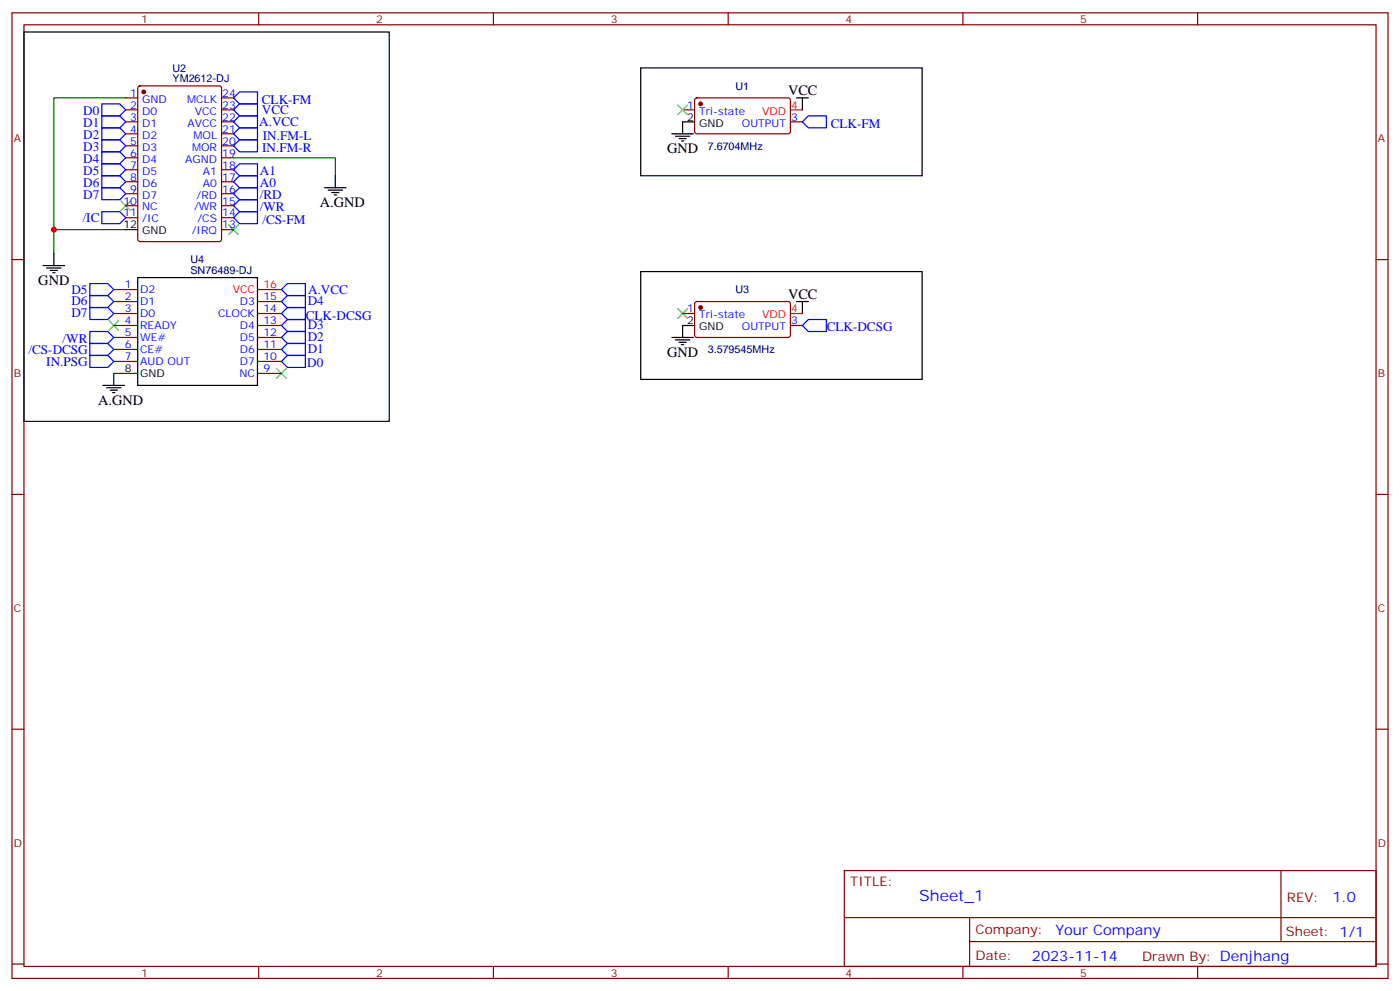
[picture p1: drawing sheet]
<svg xmlns="http://www.w3.org/2000/svg" width="412mm" height="292mm" viewBox="0 0 412 292" stroke-linecap="round" stroke-linejoin="round" font-family="sans-serif">
<g fill="none" stroke="#870000" stroke-width=".35">
<path d="M3.5 3.8h405.4v284.3h-405.4zM7.1 7.3h398.2v277.3h-398.2zM76.2 3.8v3.5M145.3 3.8v3.5M214.5 3.8v3.5M283.6 3.8v3.5M352.8 3.8v3.5M37 35.9h3.6M37 32.3h3.6M37 28.8h3.6M37 39.4h3.6M40.8 25.5l.5-.2h23.3l.6 .4 .1 44.7-.5 .7-23.5 .1-.7-.5v-44.7z"/>
<path d="M65.3 35.9h3.5M65.3 32.3h3.5M65.3 28.8h3.5M65.3 39.4h3.5M201.1 32.3h3.5M204.8 29l.5-.2 27.1 .1 .4 .6v9.5l-.7 .4-27.1-.1-.4-.6v-9.2zM232.8 35.9h3.6M37 42.9h3.6M37 46.5h3.6M37 50h3.6M37 53.5h3.6M37 57h3.6"/>
<path d="M65.3 42.9h3.5M65.3 46.5h3.5M65.3 50h3.5M65.3 53.5h3.5M65.3 57h3.5M3.5 76.4h3.6M37 60.6h3.6M37 64.1h3.6M65.3 60.6h3.5M65.3 64.1h3.5M65.3 67.6h3.5M405.3 76.4h3.6"/>
<path d="M33.5 95.8h7.1M33.5 92.3h7.1M33.5 85.3h7.1M33.5 88.8h7.1M33.5 99.4h7.1M75.8 95.8h7.1M75.8 92.3h7.1M75.8 85.3h7.1M75.8 88.8h7.1M75.8 99.4h7.1M201.1 92.3h3.5M204.8 89l.5-.2h27.1l.4 .7v9.4l-.7 .5-27.1-.1-.4-.6v-9.2z"/>
<path d="M232.8 95.8h3.6M33.5 102.9h7.1M33.5 106.4h7.1M33.5 110h7.1M75.8 102.9h7.1M75.8 106.4h7.1M75.8 110h7.1M3.5 145.6h3.6M405.3 145.6h3.6M3.5 214.7h3.6M405.3 214.7h3.6M248.7 256.4h156.6v28.2h-156.6z"/>
<path d="M377.3 256.4v20.9M248.7 270.2h156.5M285.6 277.3h119.6M285.6 270.2v14.1M3.5 283.9h3.6M76.2 284.6v3.5M145.3 284.6v3.5M214.5 284.6v3.5M283.6 284.6v3.5M352.8 284.6v3.5M405.3 283.9h3.6"/>
</g>
<path d="M199.7 30.9l2.8 2.9M202.5 30.9l-2.8 2.9M35.6 59.2l2.9 2.8M38.5 59.2l-2.9 2.8M67.4 66.2l2.8 2.8M70.2 66.2l-2.8 2.8M32.1 94.4l2.8 2.9M34.9 94.4l-2.8 2.9M199.7 90.9l2.8 2.8M202.5 90.9l-2.8 2.8M81.5 108.5l2.8 2.9M84.3 108.5l-2.8 2.9" fill="none" stroke="#3c3" stroke-width=".35"/>
<g fill="none" stroke="#00f" stroke-width=".35">
<path d="M30 30.6h5.3l1.7 1.7-1.7 1.8h-5.3zM30 34.1h5.3l1.7 1.8-1.7 1.7h-5.3zM30 37.6h5.3l1.7 1.8-1.7 1.8h-5.3zM68.8 28.8l1.8-1.7h5.2v3.5h-5.2zM68.8 35.9l1.8-1.8h5.2v3.5h-5.2zM70.6 30.6h5.2v3.5h-5.2l-1.8-1.8zM70.6 37.6h5.2v3.6h-5.2l-1.8-1.8zM238.1 34.1h5.3v3.5h-5.3l-1.7-1.7zM30 41.2h5.3l1.7 1.7-1.7 1.8h-5.3zM30 44.7h5.3l1.7 1.8-1.7 1.7h-5.3zM30 48.2h5.3l1.7 1.8-1.7 1.8h-5.3zM30 51.8h5.3l1.7 1.7-1.7 1.8h-5.3z"/>
<path d="M30 55.3h5.3l1.7 1.7-1.7 1.8h-5.3zM68.8 50l1.8-1.8h5.2v3.6h-5.2zM68.8 53.5l1.8-1.7h5.2v3.5h-5.2zM68.8 57l1.8-1.7h5.2v3.5h-5.2zM70.6 41.2h5.2v3.5h-5.2l-1.8-1.8zM30 62.3h5.3l1.7 1.8-1.7 1.8h-5.3zM68.8 60.6l1.8-1.8h5.2v3.5h-5.2zM70.6 62.3h5.2v3.6h-5.2l-1.8-1.8zM26.5 83.5h5.2l1.8 1.8-1.8 1.7h-5.2zM26.5 87h5.2l1.8 1.8-1.8 1.8h-5.2zM26.5 90.6h5.2l1.8 1.7-1.8 1.8h-5.2zM26.5 97.6h5.2l1.8 1.8-1.8 1.7h-5.2z"/>
<path d="M82.9 85.3l1.8-1.8h5.3v3.5h-5.3zM84.7 90.6h5.3v3.5h-5.3l-1.8-1.8zM84.7 97.6h5.3v3.5h-5.3l-1.8-1.7zM84.7 94.1h5.3v3.5h-5.3l-1.8-1.8zM84.7 87h5.3v3.6h-5.3l-1.8-1.8zM238.1 94.1h5.3v3.5h-5.3l-1.7-1.8zM26.5 104.7h5.2l1.8 1.7-1.8 1.8h-5.2zM26.5 101.1h5.2l1.8 1.8-1.8 1.8h-5.2zM84.7 104.7h5.3v3.5h-5.3l-1.8-1.8zM84.7 101.1h5.3v3.6h-5.3l-1.8-1.8z"/>
</g>
<path d="M37 28.8h-21.1v45.9M68.8 46.5h30v5.3M15.9 67.6h21.1" fill="none" stroke="#008700" stroke-width=".35"/>
<g fill="none" stroke="#000" stroke-width=".35">
<path d="M7.1 9.4h107.6v114.7h-107.6zM188.7 20h82.9v31.8h-82.9zM197.9 39.4h6.4M204.6 35.9h-3.5v3.5M234.6 28.8h3.5M236.4 28.8v3.5M95.6 55.3h6.4M96.7 56h4.2M97.7 56.7h2.1M98.4 57.4h.7M98.8 51.8v3.5M199 40.1h4.2"/>
<path d="M200 40.8h2.1M200.7 41.5h.7M12.7 78.2h6.3M13.8 78.9h4.2M14.8 79.6h2.1M15.9 74.7v3.5M37 67.6h3.6M188.7 80h82.9v31.7h-82.9zM15.5 80.3h.7M40.6 81.7h35.2v31.8h-35.2zM197.9 99.4h6.4M204.6 95.8h-3.5v3.6"/>
<path d="M234.6 88.8h3.5M236.4 88.8v3.5M30.3 113.5h6.4M31.4 114.2h4.2M32.5 114.9h2.1M33.2 115.6h.7M33.5 110v3.5M199 100.1h4.2M200 100.8h2.1M200.7 101.5h.7"/>
</g>
<path d="M232.8 32.3h3.6M232.8 92.3h3.6" fill="none" stroke="#f00" stroke-width=".35"/>
<g fill="#870000" stroke="#870000" stroke-width=".35">
<circle cx="206.4" cy="90.6" r=".53"/>
<circle cx="206.4" cy="30.6" r=".53"/>
<circle cx="42.3" cy="27.1" r=".53"/>
</g>
<circle cx="15.9" cy="67.6" r=".88" fill="#c00"/>
<text font-size="4.6" fill="#00f" x="270.8" y="265.4">Sheet_1</text>
<g font-size="4.2">
<text x="232.1" y="28.1">VCC</text>
<text x="196.5" y="45">GND</text>
<text x="94.2" y="60.9">A.GND</text>
<text x="11.3" y="83.9">GND</text>
<text x="232.1" y="88.1">VCC</text>
<text x="196.5" y="105">GND</text>
<text x="28.9" y="119.1">A.GND</text>
</g>
<g font-size="4.2" fill="#00f">
<text x="392.5" y="265.6">1.0</text>
<text x="310.9" y="275.2">Your Company</text>
<text x="304" y="283">2023-11-14</text>
</g>
<g font-size="3.9" fill="#00f">
<text x="24.5" y="33.9">D0</text>
<text x="77.1" y="30.6">CLK-FM</text>
<text x="77.1" y="33.6">VCC</text>
<text x="24.5" y="37.5">D1</text>
<text x="24.5" y="41.1">D2</text>
<text x="76.4" y="37.1">A.VCC</text>
<text x="77.4" y="41.2">IN.FM-L</text>
<text x="244.7" y="37.6">CLK-FM</text>
<text x="24.5" y="44.6">D3</text>
<text x="77.2" y="44.7">IN.FM-R</text>
<text x="24.5" y="48.1">D4</text>
<text x="24.5" y="51.6">D5</text>
<text x="76.6" y="51.6">A1</text>
<text x="24.5" y="55.2">D6</text>
<text x="24.5" y="58.7">D7</text>
<text x="76.6" y="55.1">A0</text>
<text x="76.6" y="58.6">/RD</text>
<text x="24.4" y="65.3">/IC</text>
<text x="76.6" y="62.1">/WR</text>
<text x="77.3" y="65.9">/CS-FM</text>
<text x="21" y="86.4">D5</text>
<text x="21" y="90">D6</text>
<text x="90.7" y="90">D4</text>
<text x="90.8" y="86.5">A.VCC</text>
<text x="21" y="93.5">D7</text>
<text x="90.1" y="94.1">CLK-DCSG</text>
<text x="18.5" y="101">/WR</text>
<text x="90.7" y="100.5">D2</text>
<text x="90.7" y="97">D3</text>
<text x="243.5" y="97.6">CLK-DCSG</text>
<text x="8.4" y="104.2">/CS-DCSG</text>
<text x="13.6" y="107.7">IN.PSG</text>
<text x="90.7" y="104.1">D1</text>
<text x="90.5" y="108.2">D0</text>
</g>
<g font-size="3.9" fill="#800">
<text x="250.5" y="260.9">TITLE:</text>
<text x="379.1" y="265.6">REV:</text>
<text x="287.4" y="275.1">Company:</text>
<text x="378.7" y="275.8">Sheet: 1/1</text>
<text x="287.4" y="282.8">Date:</text>
<text x="336.4" y="282.9">Drawn By: Denjhang</text>
</g>
<g font-size="3.2" fill="#800">
<text x="41.6" y="6.8">1</text>
<text x="110.8" y="6.8">2</text>
<text x="179.9" y="6.8">3</text>
<text x="249.1" y="6.8">4</text>
<text x="318.2" y="6.8">5</text>
<text x="4.1" y="41.9">A</text>
<text x="405.9" y="41.9">A</text>
<text x="4.1" y="111">B</text>
<text x="405.9" y="111">B</text>
<text x="4.1" y="180.2">C</text>
<text x="405.9" y="180.2">C</text>
<text x="4.1" y="249.3">D</text>
<text x="405.9" y="249.3">D</text>
<text x="41.6" y="287.6">1</text>
<text x="110.8" y="287.6">2</text>
<text x="179.9" y="287.6">3</text>
<text x="249.1" y="287.6">4</text>
<text x="318.2" y="287.6">5</text>
</g>
<g font-size="3.2" fill="#000080">
<text x="50.8" y="21.1">U2</text>
<text x="50.8" y="24.2">YM2612-DJ</text>
<text x="216.6" y="26.4">U1</text>
<text x="208.5" y="44.1">7.6704MHz</text>
<text x="56.1" y="77.6">U4</text>
<text x="56.1" y="80.6">SN76489-DJ</text>
<text x="216.6" y="86.4">U3</text>
<text x="208.5" y="104.1">3.579545MHz</text>
</g>
<g font-size="3.2" fill="#00f">
<text x="38.4" y="28.5">1</text>
<text x="65.4" y="28.5">24</text>
<text x="38.4" y="32">2</text>
<text x="38.4" y="35.5">3</text>
<text x="41.9" y="30.2">GND</text>
<text x="41.9" y="33.8">D0</text>
<text x="55.1" y="30.2">MCLK</text>
<text x="57.4" y="33.8">VCC</text>
<text x="65.4" y="35.5">22</text>
<text x="65.4" y="32">23</text>
<text x="202.4" y="32">1</text>
<text x="205.9" y="33.8">Tri-state</text>
<text x="233" y="35.5">3</text>
<text x="38.4" y="39.1">4</text>
<text x="41.9" y="37.3">D1</text>
<text x="41.9" y="40.8">D2</text>
<text x="55.2" y="37.3">AVCC</text>
<text x="57" y="40.8">MOL</text>
<text x="65.4" y="39.1">21</text>
<text x="218.6" y="37.3">OUTPUT</text>
<text x="38.4" y="42.6">5</text>
<text x="38.4" y="46.1">6</text>
<text x="41.9" y="44.3">D3</text>
<text x="41.9" y="47.9">D4</text>
<text x="54.5" y="47.9">AGND</text>
<text x="56.6" y="44.3">MOR</text>
<text x="65.4" y="46.1">19</text>
<text x="65.4" y="42.6">20</text>
<text x="38.4" y="49.6">7</text>
<text x="38.4" y="53.2">8</text>
<text x="41.9" y="51.4">D5</text>
<text x="59.8" y="51.4">A1</text>
<text x="65.4" y="53.2">17</text>
<text x="65.4" y="49.6">18</text>
<text x="38.4" y="56.7">9</text>
<text x="41.9" y="54.9">D6</text>
<text x="41.9" y="58.5">D7</text>
<text x="57.9" y="58.5">/RD</text>
<text x="59.8" y="54.9">A0</text>
<text x="65.4" y="56.7">16</text>
<text x="36.4" y="60.2">10</text>
<text x="36.4" y="63.7">11</text>
<text x="41.9" y="62">NC</text>
<text x="41.9" y="65.5">/IC</text>
<text x="57.2" y="62">/WR</text>
<text x="58.1" y="65.5">/CS</text>
<text x="65.4" y="63.7">14</text>
<text x="65.4" y="60.2">15</text>
<text x="56.5" y="69">/IRQ</text>
<text x="65.4" y="67.3">13</text>
<text x="36.8" y="84.9">1</text>
<text x="36.8" y="88.4">2</text>
<text x="41.3" y="86.3">D2</text>
<text x="41.3" y="89.9">D1</text>
<text x="70.7" y="89.9">D3</text>
<text x="77.6" y="88.4">15</text>
<text x="36.8" y="92">3</text>
<text x="36.8" y="95.5">4</text>
<text x="41.3" y="93.4">D0</text>
<text x="64.2" y="93.4">CLOCK</text>
<text x="77.6" y="95.5">13</text>
<text x="77.6" y="92">14</text>
<text x="202.4" y="92">1</text>
<text x="205.9" y="93.7">Tri-state</text>
<text x="233" y="95.5">3</text>
<text x="36.8" y="99">5</text>
<text x="41.3" y="96.9">READY</text>
<text x="41.3" y="100.4">WE#</text>
<text x="70.7" y="100.4">D5</text>
<text x="70.7" y="96.9">D4</text>
<text x="77.6" y="99">12</text>
<text x="218.6" y="97.3">OUTPUT</text>
<text x="36.8" y="102.6">6</text>
<text x="36.8" y="106.1">7</text>
<text x="41.3" y="104">CE#</text>
<text x="41.3" y="107.5">AUD OUT</text>
<text x="70.7" y="107.5">D7</text>
<text x="70.7" y="104">D6</text>
<text x="77.6" y="106.1">10</text>
<text x="77.6" y="102.6">11</text>
<text x="70.6" y="111">NC</text>
<text x="77.6" y="109.6">9</text>
</g>
<g font-size="3.2">
<text x="202.4" y="35.5">2</text>
<text x="205.9" y="37.3">GND</text>
<text x="36.4" y="67.3">12</text>
<text x="41.9" y="69">GND</text>
<text x="202.4" y="95.5">2</text>
<text x="205.9" y="97.3">GND</text>
<text x="36.8" y="109.6">8</text>
<text x="41.3" y="111">GND</text>
</g>
<g font-size="3.2" fill="#f00">
<text x="224.5" y="33.8">VDD</text>
<text x="233" y="32">4</text>
<text x="68.5" y="86.3">VCC</text>
<text x="77.6" y="84.9">16</text>
<text x="224.5" y="93.7">VDD</text>
<text x="233" y="92">4</text>
</g>
</svg>
